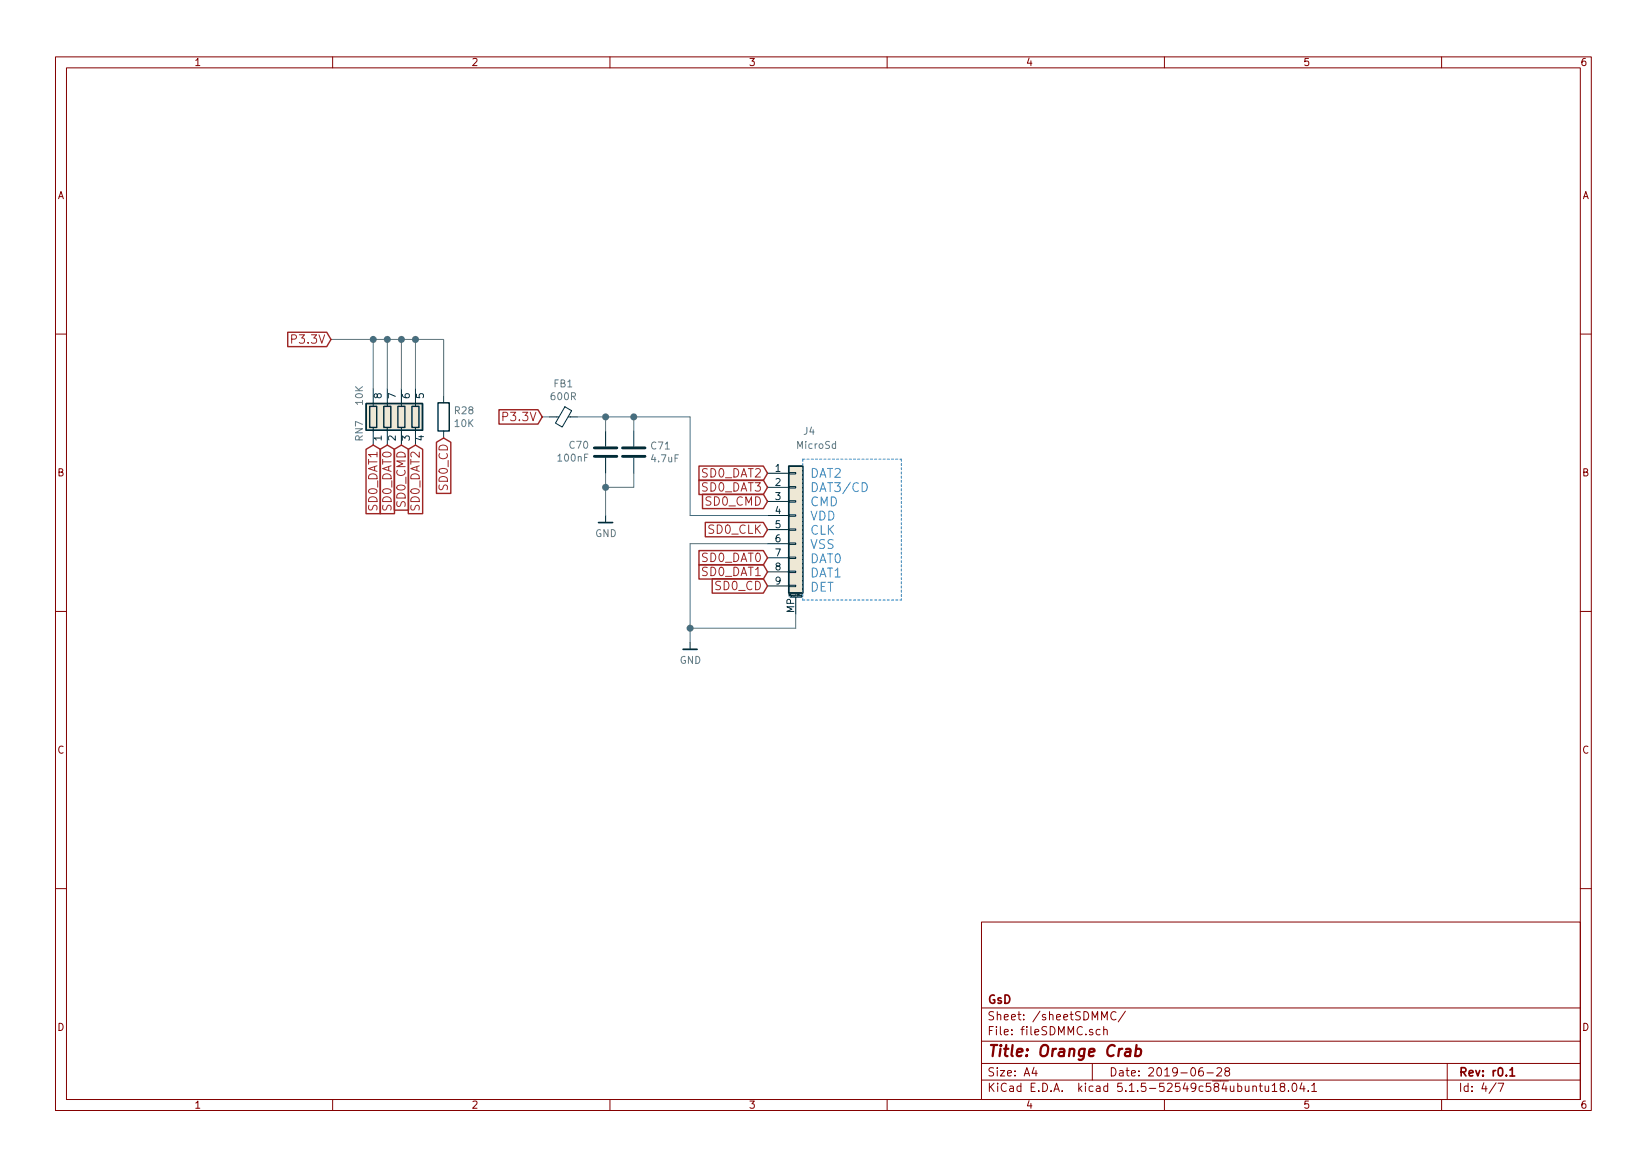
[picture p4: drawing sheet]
EESchema Schematic File Version 4
EELAYER 30 0
EELAYER END
$Descr A4 11693 8268
encoding utf-8
Sheet 4 7
Title "Orange Crab"
Date "2019-06-28"
Rev "r0.1"
Comp "GsD"
Comment1 ""
Comment2 ""
Comment3 ""
Comment4 ""
$EndDescr
Text GLabel 5450 3950 0    60   Input ~ 0
SD0_DAT0
Text GLabel 5450 4050 0    60   Input ~ 0
SD0_DAT1
Text GLabel 5450 3350 0    60   Input ~ 0
SD0_DAT2
Text GLabel 5450 3450 0    60   Input ~ 0
SD0_DAT3
Text GLabel 5450 3550 0    60   Input ~ 0
SD0_CMD
Text GLabel 5450 3750 0    60   Input ~ 0
SD0_CLK
Text GLabel 5450 4150 0    60   Input ~ 0
SD0_CD
$Comp
L gkl_power:GND #PWR050
U 1 1
P 4900 4550
F 0 "#PWR050" H 4900 4300 50  0001 C CNN
F 1 "GND" H 4903 4424 50  0000 C CNN
F 2 "" H 4800 4200 50  0001 C CNN
F 3 "" H 4900 4550 50  0001 C CNN
	1    4900 4550
	1    0    0    -1  
$EndComp
Text Notes 5750 4200 0    63   ~ 0
DAT2\nDAT3/CD\nCMD\nVDD\nCLK\nVSS\nDAT0\nDAT1\nDET
Wire Notes Line
	5700 3250 5700 4250
Wire Wire Line
	5450 3650 4900 3650
Wire Wire Line
	5450 3850 4900 3850
$Comp
L Connector_Generic_MountingPin:Conn_01x09_MountingPin J4
U 1 1
P 5650 3750
F 0 "J4" H 5700 4450 50  0000 L CNN
F 1 "MicroSd" H 5650 4350 50  0000 L CNN
F 2 "gkl_conn:micro_sd_1051620001" H 5650 3750 50  0001 C CNN
F 3 "~" H 5650 3750 50  0001 C CNN
F 4 "1051620001" H 5650 3750 50  0001 C CNN "PN"
F 5 "Molex" H 5650 3750 50  0001 C CNN "Mfg"
	1    5650 3750
	1    0    0    -1  
$EndComp
Wire Wire Line
	4900 3850 4900 4450
Wire Wire Line
	5650 4350 5650 4450
Wire Wire Line
	5650 4450 4900 4450
Connection ~ 4900 4450
Wire Wire Line
	4900 4450 4900 4550
Wire Notes Line
	5700 4250 6400 4250
Wire Notes Line
	6400 3250 6400 4250
Wire Notes Line
	5700 3250 6400 3250
Text GLabel 3850 2950 0    60   Input ~ 0
P3.3V
$Comp
L Device:Ferrite_Bead_Small FB1
U 1 1
P 4000 2950
F 0 "FB1" V 3763 2950 50  0000 C CNN
F 1 "600R" V 3854 2950 50  0000 C CNN
F 2 "Inductor_SMD:L_0402_1005Metric" V 3930 2950 50  0001 C CNN
F 3 "~" H 4000 2950 50  0001 C CNN
F 4 "Murata Electronics North America" H 4000 2950 50  0001 C CNN "Mfg"
F 5 "BLM15AG601SN1D" H 4000 2950 50  0001 C CNN "PN"
	1    4000 2950
	0    1    1    0   
$EndComp
$Comp
L Device:C C71
U 1 1
P 4500 3200
F 0 "C71" H 4615 3246 50  0000 L CNN
F 1 "4.7uF" H 4615 3155 50  0000 L CNN
F 2 "Capacitor_SMD:C_0603_1608Metric" H 4538 3050 50  0001 C CNN
F 3 "~" H 4500 3200 50  0001 C CNN
F 4 "Samsung Electro-Mechanics" H 4500 3200 50  0001 C CNN "Mfg"
F 5 "CL10A475KP8NNNC" H 4500 3200 50  0001 C CNN "PN"
	1    4500 3200
	1    0    0    -1  
$EndComp
$Comp
L Device:C C70
U 1 1
P 4300 3200
F 0 "C70" H 4186 3154 50  0000 R CNN
F 1 "100nF" H 4186 3245 50  0000 R CNN
F 2 "Capacitor_SMD:C_0201_0603Metric" H 4338 3050 50  0001 C CNN
F 3 "~" H 4300 3200 50  0001 C CNN
F 4 "Samsung Electro-Mechanics" H 4300 3200 50  0001 C CNN "Mfg"
F 5 "CL03A104KQ3NNNC" H 4300 3200 50  0001 C CNN "PN"
	1    4300 3200
	1    0    0    1   
$EndComp
Wire Wire Line
	4100 2950 4300 2950
Wire Wire Line
	4900 2950 4900 3650
Wire Wire Line
	4500 3050 4500 2950
Connection ~ 4500 2950
Wire Wire Line
	4500 2950 4900 2950
Wire Wire Line
	4300 3050 4300 2950
Connection ~ 4300 2950
Wire Wire Line
	4300 2950 4500 2950
Wire Wire Line
	3900 2950 3850 2950
Wire Wire Line
	4300 3350 4300 3450
Wire Wire Line
	4500 3350 4500 3450
Wire Wire Line
	4500 3450 4300 3450
Connection ~ 4300 3450
Wire Wire Line
	4300 3450 4300 3650
$Comp
L gkl_power:GND #PWR0159
U 1 1
P 4300 3650
F 0 "#PWR0159" H 4300 3400 50  0001 C CNN
F 1 "GND" H 4303 3524 50  0000 C CNN
F 2 "" H 4200 3300 50  0001 C CNN
F 3 "" H 4300 3650 50  0001 C CNN
	1    4300 3650
	1    0    0    -1  
$EndComp
$Comp
L Device:R_Pack04 RN?
U 1 1
P 2850 2950
AR Path="/5ABD38F2/5D5ABE41" Ref="RN?"  Part="1" 
AR Path="/5AC0A2A0/5D5ABE41" Ref="RN7"  Part="1" 
F 0 "RN7" V 2550 2850 50  0000 C CNN
F 1 "10K" V 2550 3100 50  0000 C CNN
F 2 "Resistor_SMD:R_Array_Convex_4x0402" V 3125 2950 50  0001 C CNN
F 3 "~" H 2850 2950 50  0001 C CNN
F 4 "RAVF104DJT10K0" H 2850 2950 50  0001 C CNN "PN"
F 5 "Stackpole Electronics Inc" H 2850 2950 50  0001 C CNN "Mfg"
	1    2850 2950
	1    0    0    -1  
$EndComp
Text GLabel 2350 2400 0    60   Input ~ 0
P3.3V
Wire Wire Line
	2350 2400 2650 2400
Wire Wire Line
	2650 2400 2650 2750
Wire Wire Line
	2650 2400 2750 2400
Wire Wire Line
	2750 2400 2750 2750
Connection ~ 2650 2400
Wire Wire Line
	2750 2400 2850 2400
Wire Wire Line
	2850 2400 2850 2750
Connection ~ 2750 2400
Wire Wire Line
	2850 2400 2950 2400
Wire Wire Line
	2950 2400 2950 2750
Connection ~ 2850 2400
Text GLabel 2950 3150 3    60   Input ~ 0
SD0_DAT2
Text GLabel 2850 3150 3    60   Input ~ 0
SD0_CMD
Text GLabel 2750 3150 3    60   Input ~ 0
SD0_DAT0
Text GLabel 2650 3150 3    60   Input ~ 0
SD0_DAT1
$Comp
L Device:R R28
U 1 1
P 3150 2950
F 0 "R28" H 3220 2996 50  0000 L CNN
F 1 "10K" H 3220 2905 50  0000 L CNN
F 2 "Resistor_SMD:R_0201_0603Metric" V 3080 2950 50  0001 C CNN
F 3 "~" H 3150 2950 50  0001 C CNN
F 4 "‎Yageo‎" H 3150 2950 50  0001 C CNN "Mfg"
F 5 "RC0201FR-0710KL" H 3150 2950 50  0001 C CNN "PN"
	1    3150 2950
	1    0    0    -1  
$EndComp
Text GLabel 3150 3100 3    60   Input ~ 0
SD0_CD
Wire Wire Line
	2950 2400 3150 2400
Wire Wire Line
	3150 2400 3150 2800
Connection ~ 2950 2400
$EndSCHEMATC
